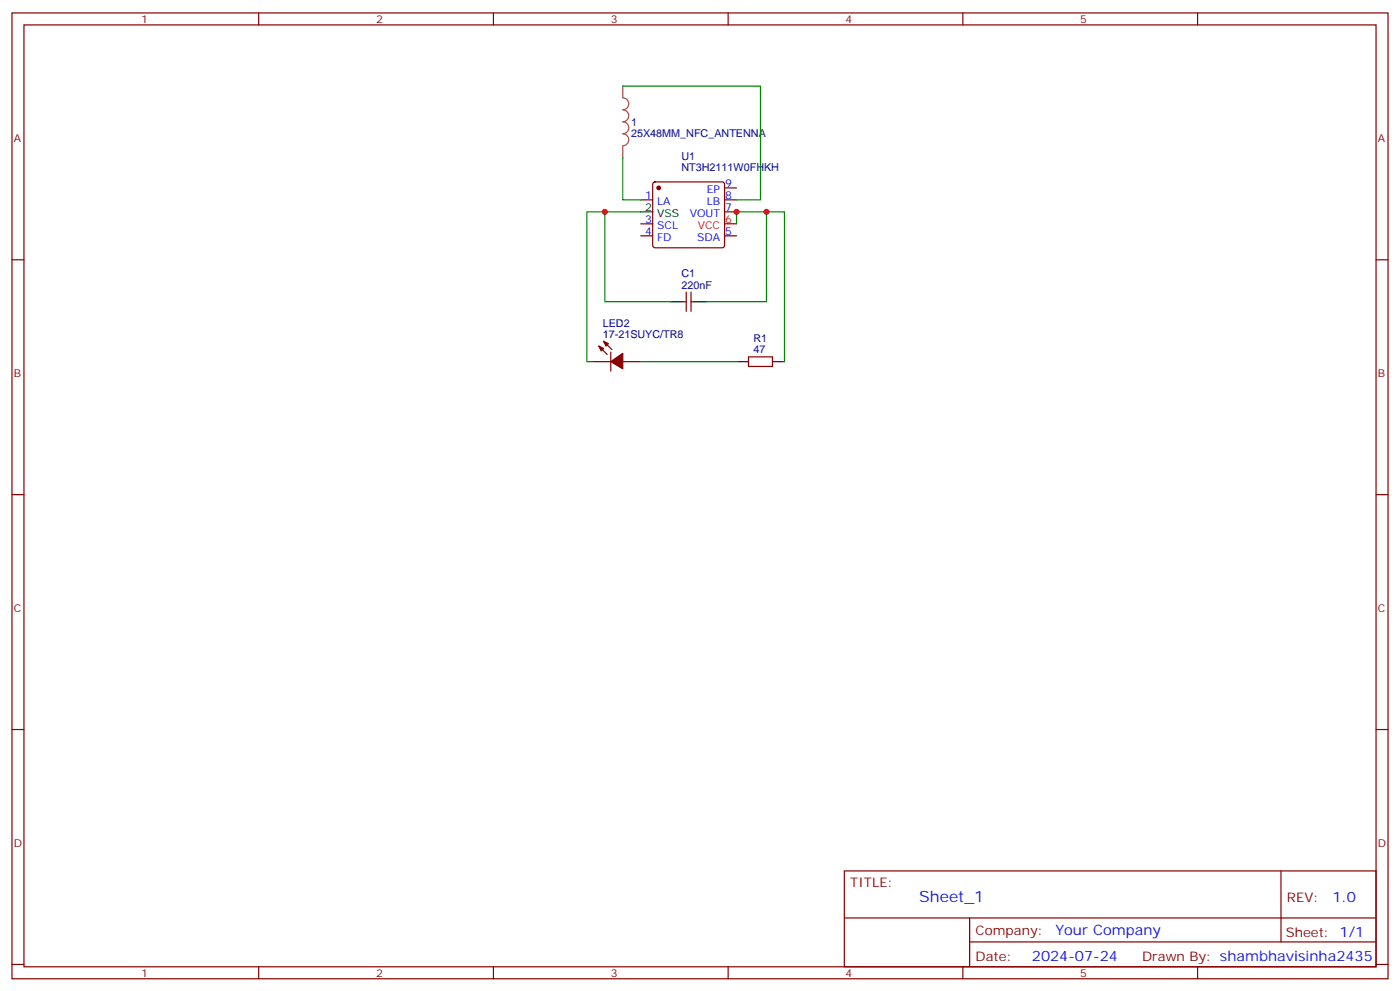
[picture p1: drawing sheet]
<svg xmlns="http://www.w3.org/2000/svg" width="412mm" height="292mm" viewBox="0 0 412 292" stroke-linecap="round" stroke-linejoin="round" font-family="sans-serif">
<g fill="none" stroke="#870000" stroke-width=".35">
<path d="M3.5 3.8h405.4v284.3h-405.4zM7.1 7.3h398.2v277.3h-398.2zM76.2 3.8v3.5M145.3 3.8v3.5M214.5 3.8v3.5M283.6 3.8v3.5M352.8 3.8v3.5M188.7 58.8h3.6M192.5 53.8l.5-.2h19.7l.5 .2 .2 .5v17.9l-.2 .5-.5 .3h-19.7l-.5-.3-.2-.5v-17.9zM213.4 55.3h3.6M213.4 58.8h3.6M3.5 76.5h3.6"/>
<path d="M188.7 69.4h3.6M188.7 65.9h3.6M213.4 62.4h3.6M213.4 69.4h3.6M405.3 76.5h3.6M201.1 88.8h1M202.1 86v5.7M203.6 86v5.7M203.6 88.8h1M174.6 106.5h5.3M176.4 101.9l2.5 2.5M177.8 100.5l2.5 2.4"/>
<path d="M179.9 103.6v5.7M183.4 106.5h5.3M220.5 105.1h7v2.8h-7zM3.5 145.6h3.6M405.3 145.6h3.6M3.5 214.8h3.6M405.3 214.8h3.6M248.7 256.4h156.6v28.2h-156.6zM377.3 256.4v20.9M248.7 270.2h156.5M285.6 277.3h119.6M285.6 270.2v14.2"/>
<path d="M3.5 283.9h3.6M76.2 284.6v3.5M145.3 284.6v3.5M214.5 284.6v3.5M283.6 284.6v3.5M352.8 284.6v3.5M405.3 283.9h3.6"/>
</g>
<path d="M213.4 65.9h3.6" fill="none" stroke="#f00" stroke-width=".35"/>
<path d="M188.7 62.4h3.6M197.6 88.8h3.5M204.6 88.8h3.5M217 106.5h3.5M227.5 106.5h3.6" fill="none" stroke="#000" stroke-width=".35"/>
<g fill="#870000" stroke="#870000" stroke-width=".35">
<path d="M176.4 101.9l1.4 .7-.7 .7z"/>
<path d="M177.8 100.5l1.4 .7-.7 .7z"/>
<path d="M179.9 106.5l3.5-2.5v4.6z"/>
<circle cx="194" cy="55.3" r=".53"/>
</g>
<path d="M183.4 25.3v3.5a1.76 1.76 0 0 1 1.8 1.8 1.76 1.76 0 0 1-1.8 1.7 1.76 1.76 0 0 1 1.8 1.8 1.76 1.76 0 0 1-1.8 1.8 1.76 1.76 0 0 1 1.8 1.7 1.76 1.76 0 0 1-1.8 1.8 1.76 1.76 0 0 1 1.8 1.7 1.76 1.76 0 0 1-1.8 1.8M183.4 43v3.5" fill="none" stroke="#a64a4a" stroke-width=".35"/>
<path d="M183.4 25.3h40.6v33.5h-7M183.4 46.5v12.3h5.3M178.2 62.4h-5.3v44.1h1.7M188.7 62.4h-10.5v26.4h19.4M217 65.9v-3.5h14.1v44.1M225.8 62.4v26.4h-17.7M188.7 106.5h28.3" fill="none" stroke="#008700" stroke-width=".35"/>
<g fill="#c00">
<circle cx="178.2" cy="62.4" r=".88"/>
<circle cx="225.8" cy="62.4" r=".88"/>
<circle cx="217" cy="62.4" r=".88"/>
</g>
<text font-size="4.6" fill="#00f" x="270.8" y="265.4">Sheet_1</text>
<g font-size="4.2" fill="#00f">
<text x="392.5" y="265.7">1.0</text>
<text x="310.9" y="275.2">Your Company</text>
<text x="304" y="283">2024-07-24</text>
</g>
<g font-size="3.9" fill="#800">
<text x="250.5" y="261">TITLE:</text>
<text x="379.1" y="265.7">REV:</text>
<text x="287.4" y="275.2">Company:</text>
<text x="378.7" y="275.8">Sheet: 1/1</text>
<text x="287.4" y="282.9">Date:</text>
<text x="336.4" y="282.9">Drawn By: shambhavisinha2435</text>
</g>
<g font-size="3.2" fill="#800">
<text x="41.6" y="6.8">1</text>
<text x="110.8" y="6.8">2</text>
<text x="179.9" y="6.8">3</text>
<text x="249.1" y="6.8">4</text>
<text x="318.2" y="6.8">5</text>
<text x="4.1" y="41.9">A</text>
<text x="405.9" y="41.9">A</text>
<text x="4.1" y="111.1">B</text>
<text x="405.9" y="111.1">B</text>
<text x="4.1" y="180.2">C</text>
<text x="405.9" y="180.2">C</text>
<text x="4.1" y="249.3">D</text>
<text x="405.9" y="249.3">D</text>
<text x="41.6" y="287.6">1</text>
<text x="110.8" y="287.6">2</text>
<text x="179.9" y="287.6">3</text>
<text x="249.1" y="287.6">4</text>
<text x="318.2" y="287.6">5</text>
</g>
<g font-size="3.2" fill="#000080">
<text x="185.9" y="40.2">25X48MM_NFC_ANTENNA</text>
<text x="185.9" y="37">1</text>
<text x="200.7" y="47.2">U1</text>
<text x="200.7" y="50.5">NT3H2111W0FHKH</text>
<text x="200.7" y="81.7">C1</text>
<text x="200.7" y="84.9">220nF</text>
<text x="177.6" y="99.4">17-21SUYC/TR8</text>
<text x="177.6" y="96.2">LED2</text>
<text x="221.9" y="100.7">R1</text>
<text x="221.9" y="104">47</text>
</g>
<g font-size="3.2" fill="#00f">
<text x="190.1" y="58.5">1</text>
<text x="208.2" y="56.7">EP</text>
<text x="213.6" y="55">9</text>
<text x="213.6" y="58.5">8</text>
<text x="190.1" y="65.5">3</text>
<text x="193.6" y="60.3">LA</text>
<text x="203.2" y="63.8">VOUT</text>
<text x="208.2" y="60.3">LB</text>
<text x="213.6" y="62">7</text>
<text x="190.1" y="69.1">4</text>
<text x="193.6" y="70.8">FD</text>
<text x="193.6" y="67.3">SCL</text>
<text x="205.3" y="70.8">SDA</text>
<text x="213.6" y="69.1">5</text>
</g>
<g font-size="3.2">
<text x="190.1" y="62">2</text>
<text x="193.6" y="63.8">VSS</text>
</g>
<g font-size="3.2" fill="#f00">
<text x="213.6" y="65.5">6</text>
<text x="205.5" y="67.3">VCC</text>
</g>
</svg>
